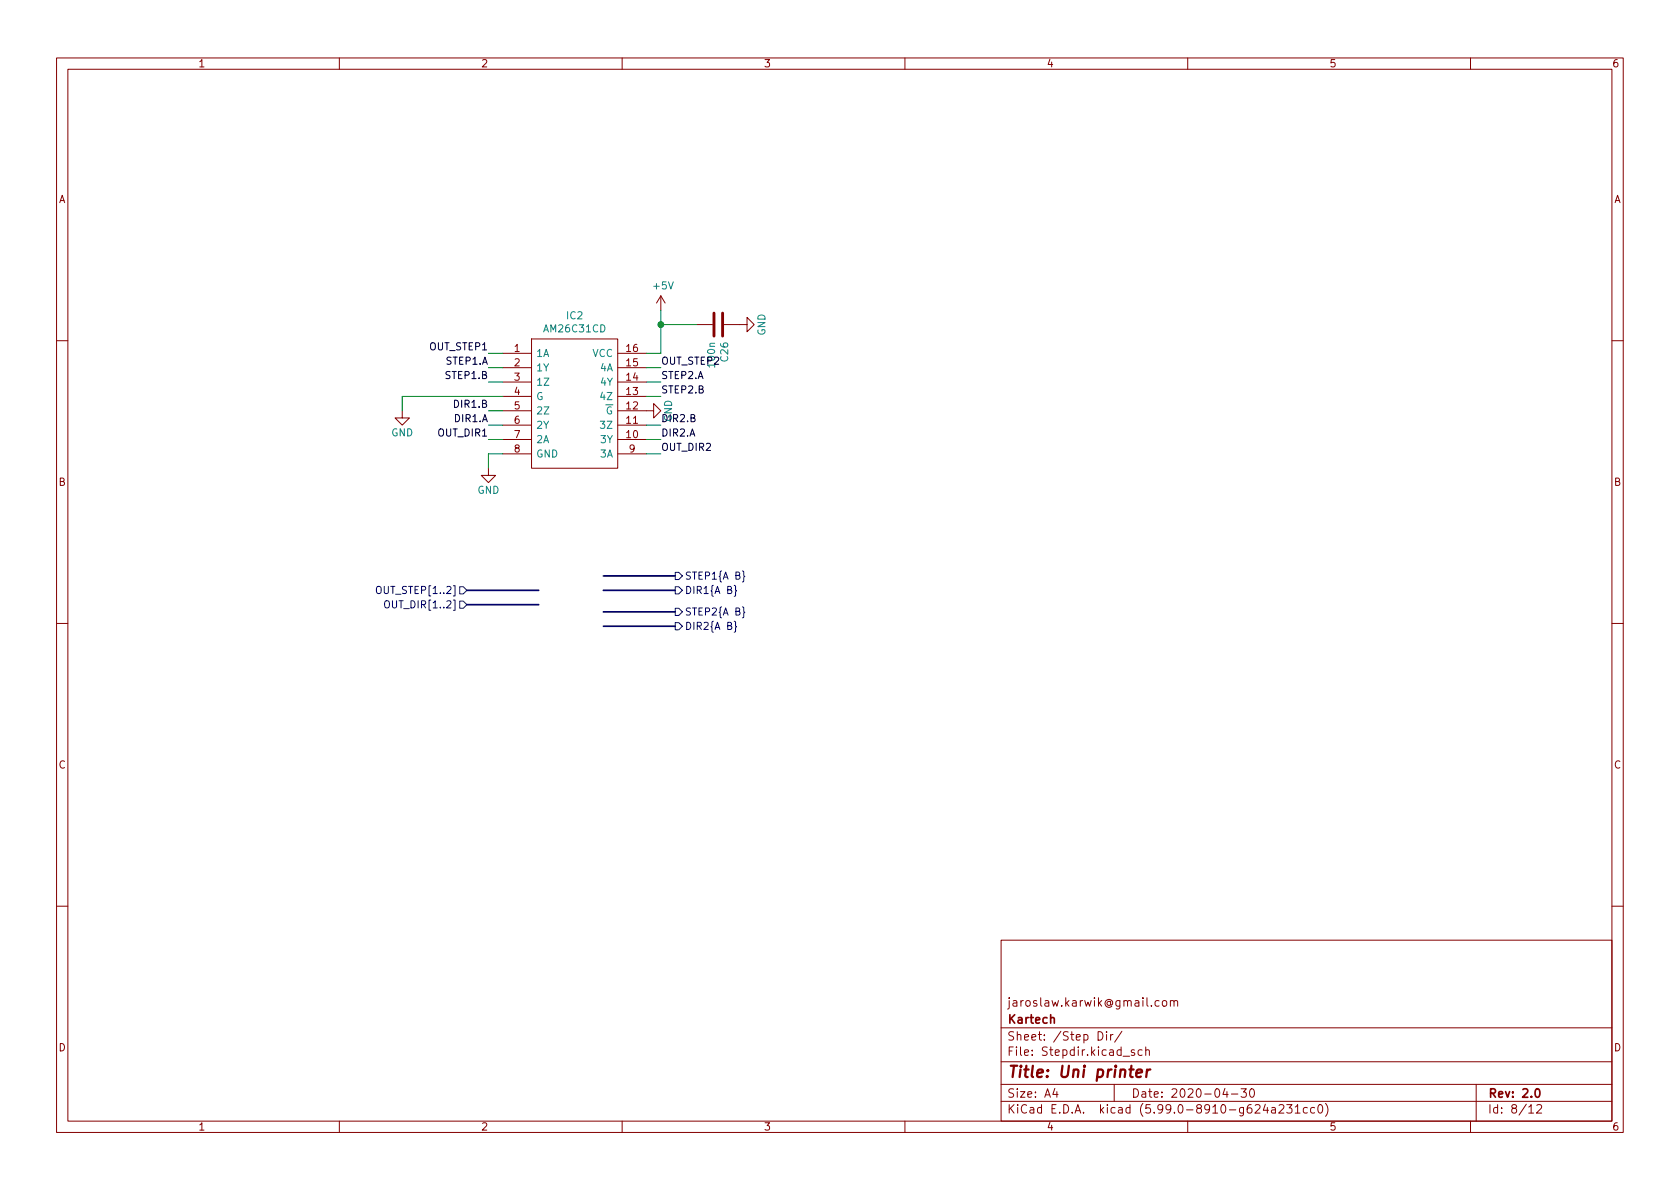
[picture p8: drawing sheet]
<svg xmlns="http://www.w3.org/2000/svg" width="297mm" height="210mm" viewBox="0 0 297 210" stroke-linecap="round" stroke-linejoin="round" font-family="sans-serif">
<g fill="none" stroke="#840000" stroke-width=".18">
<path d="M10 10.2h277v190.1h-277zM12 12.2h273v186.1h-273zM60 10.2v2M110 10.2v2M160 10.2v2M210 10.2v2M260 10.2v2M94 59.9h15.2v22.9h-15.2zM116.8 52.3l-.7 1.3M116.8 52.3v2.6M116.8 52.3l.8 1.3M123.2 57.4h2.8"/>
<path d="M128 57.4h4.1v-1.3l1.2 1.3-1.2 1.3v-1.3M10 60.2h2M71.1 72.6v1.3h1.3l-1.3 1.3-1.3-1.3h1.3M88.9 62.5h5.1M88.9 77.7h5.1M88.9 75.2h5.1M88.9 72.6h5.1M88.9 70.1h5.1M88.9 67.6h5.1M88.9 65h5.1M109.2 72.6h6.4v-1.2l1.2 1.2-1.2 1.3v-1.3M109.2 62.5h5.1"/>
<path d="M109.2 77.7h5.1M109.2 75.2h5.1M109.2 70.1h5.1M109.2 67.6h5.1M109.2 65h5.1M285 60.2h2M86.4 82.8v1.3h1.2l-1.2 1.2-1.3-1.2h1.3M88.9 80.3h5.1M109.2 80.3h5.1M10 110.2h2M285 110.2h2M10 160.2h2"/>
<path d="M177 166.3h108v32h-108zM204.9 177l-.4-.1-.3 .3v.4l.2 .3h.5M205.6 177l.4-.1 .3 .3v.4l-.3 .3h-.4l-.1-.3v-.4zM206.9 177.1l.2-.2 .4 .1 .1 .9M206.9 176.9v1M207.6 177.1l.2-.2 .3 .1 .1 .9M285 160.2h2M60 198.3v2M110 198.3v2M160 198.3v2M177 194.8h108M177 191.8h108"/>
<path d="M177 187.8h108M177 181.8h108M186.5 192.5l-.4 1h1M186.9 193v1M194.1 182.4a.76 .76 0 0 1 .9 .8 .76 .76 0 0 1-.9 .7zM195.6 182.4v.2M195.6 182.9v1M196.4 182.9v1M196.8 182.9l-.3 .1-.1 .2M197 191.8v3M198.4 182.4l-1.3 1.9M198.6 186.8h1.1"/>
<path d="M200.6 185.7l-.4-.1-.2 .2 .1 .3 .5 .1v.4h-.6M201.9 185.7l-.4-.1-.3 .3v.4l.2 .3h.5M202.6 185.8l.2-.2 .3 .1 .1 .9M202.6 185.1v1.5M210 198.3v2M216.6 192.5l-.4 1h.9M216.9 193v1M217.7 193.5h1.2M219.4 192.5h1l-.5 .6 .4 .1v.7l-.2 .1h-.5l-.2-.1M221.1 192.6l.2-.1a.81 .81 0 0 1 .6 .7 .81 .81 0 0 1-.3 .8h-.2a.81 .81 0 0 1-.5-.6 .81 .81 0 0 1 .2-.8zM223.7 195.3l-.3 1h.9M224.1 195.8v1"/>
<path d="M224.9 195.9h.5l.1 .9M225.5 196.2l-.5 .1a.29 .29 0 0 0-.2 .2 .29 .29 0 0 0 .2 .3h.5M226.1 195.5l.6-.2 .2 .2 .1 .3-.9 1h.9M227.5 195.3h.9l-.5 .6 .5 .1v.7l-.3 .1h-.4l-.2-.1M229 195.8l.4-.5v1.5M229 196.8h.9M231.1 195.9l-.4-.1-.3 .3v.4l.2 .3h.5M232.4 195.9l-.4-.1-.3 .3v.4l.2 .3h.5M233.2 195.4l.2-.1a.81 .81 0 0 1 .5 .7 .81 .81 0 0 1-.3 .8h-.1a.81 .81 0 0 1-.6-.6 .81 .81 0 0 1 .3-.8zM234.4 195.1a1.72 1.72 0 0 1 0 2.3M260 198.3v2M261 191.8v6.5"/>
<path d="M270.3 195.8l.4-.5v1.5M270.3 196.8h.9M271.7 195.5l.6-.2 .2 .2 .1 .3-.9 1h.9"/>
</g>
<path d="M185.8 180.1l.2-.2 .3 .1 .1 .9M271.6 192.6l.2-.1a.82 .82 0 0 1 .6 .7 .82 .82 0 0 1-.3 .8h-.2a.81 .81 0 0 1-.6-.6 .81 .81 0 0 1 .3-.8z" fill="none" stroke="#840000" stroke-width=".3"/>
<path d="M200.9 189.8l1-.2v-.4l-.2-.1-.6 .1-.2 1 .2 .3 .6-.1M202.8 189.1l-.1 1.4M203.4 189.1l-.4 .1-.2 .3" fill="none" stroke="#840000" stroke-width=".4"/>
<path d="M126.2 55.4v4M127.8 55.4v4" fill="none" stroke="#840000" stroke-width=".51"/>
<path d="M66.7 103.8l.2-.1a.43 .43 0 0 1 .5 .4v.4a.42 .42 0 0 1-.4 .5 .42 .42 0 0 1-.4-.5v-.4zM68.2 106.3l.1-.1a.43 .43 0 0 1 .5 .5v.4a.42 .42 0 0 1-.4 .4 .42 .42 0 0 1-.4-.4v-.4zM81.3 106.3h.6l.6 .6-.6 .7h-.6zM81.3 103.8h.6l.6 .6-.6 .6h-.6zM119.4 110.1h.6l.6 .6-.6 .7h-.6zM119.4 107.6h.6l.6 .6-.6 .6h-.6zM119.4 103.8h.6l.6 .6-.6 .6h-.6zM119.4 101.2h.6l.6 .6-.6 .7h-.6zM129.8 109.9l.3 .1v.6l.1 .2-.1 .2v.6l-.3 .2M129.8 103.5l.3 .2v.6l.1 .2-.1 .2v.6l-.3 .1M131.3 107.3l.2 .2v.6l.2 .2-.2 .2v.6l-.2 .2M131.3 101l.2 .2v.6l.2 .1-.2 .2v.6l-.2 .2" fill="none" stroke="#000084" stroke-width=".18"/>
<path d="M82.5 104.4h12.7M82.5 106.9h12.7M106.7 104.4h12.7M106.7 110.7h12.7M106.7 108.2h12.7M106.7 101.8h12.7" fill="none" stroke="#000084" stroke-width=".3"/>
<g fill="none" stroke="#008400" stroke-width=".18">
<path d="M116.8 54.9v7.6h-2.5M116.8 57.4h6.4M86.4 77.7h2.5M86.4 75.2h2.5M86.4 67.6h2.5M86.4 65h2.5M86.4 72.6h2.5M86.4 62.5h2.5M88.9 70.1h-17.8v2.5M114.3 77.7h2.5M114.3 70.1h2.5M114.3 75.2h2.5"/>
<path d="M114.3 67.6h2.5M114.3 65h2.5M88.9 80.3h-2.5v2.5M114.3 80.3h2.5"/>
</g>
<circle cx="116.8" cy="57.4" r=".51" fill="#008400" stroke="#008400" stroke-width=".18"/>
<text font-size="2.8" fill="#840000" x="178" y="190.6">Title: Uni printer</text>
<g font-size="2.1" fill="#840000">
<text x="178" y="178">jaroslaw.karwik@gmail.com</text>
<text x="178" y="184">Sheet: /Step Dir/</text>
<text x="178" y="181">Kartech</text>
<text x="178" y="186.7">File: Stepdir.kicad_sch</text>
<text x="178" y="196.9">KiCad E.D.A. kicad (5.99.0-8910-g624a231cc0)</text>
<text x="178" y="194.1">Size: A4</text>
<text x="200" y="194.1">Date: 2020-04-30</text>
<text x="263" y="194.1">Rev: 2.0</text>
<text x="263" y="196.9">Id: 8/12</text>
</g>
<g font-size="1.8" fill="#840000">
<text x="35" y="11.9">1</text>
<text x="85" y="11.9">2</text>
<text x="135" y="11.9">3</text>
<text x="185" y="11.9">4</text>
<text x="235" y="11.9">5</text>
<text x="285" y="11.9">6</text>
<text x="10.3" y="35.9">A</text>
<text x="285.3" y="35.9">A</text>
<text x="90.9" y="62.2">1</text>
<text x="90.9" y="64.8">2</text>
<text x="110.8" y="64.8">15</text>
<text x="110.8" y="62.2">16</text>
<text x="90.9" y="67.3">3</text>
<text x="90.9" y="69.8">4</text>
<text x="110.8" y="69.8">13</text>
<text x="110.8" y="67.3">14</text>
<text x="90.9" y="72.4">5</text>
<text x="90.9" y="74.9">6</text>
<text x="90.9" y="77.5">7</text>
<text x="110.8" y="77.5">10</text>
<text x="110.8" y="74.9">11</text>
<text x="110.8" y="72.4">12</text>
<text x="90.9" y="80">8</text>
<text x="111.3" y="80">9</text>
<text x="10.3" y="85.9">B</text>
<text x="285.3" y="85.9">B</text>
<text x="10.3" y="135.9">C</text>
<text x="285.3" y="135.9">C</text>
<text x="10.3" y="185.9">D</text>
<text x="285.3" y="185.9">D</text>
<text x="35" y="199.9">1</text>
<text x="85" y="199.9">2</text>
<text x="135" y="199.9">3</text>
<text x="185" y="199.9">4</text>
<text x="235" y="199.9">5</text>
<text x="285" y="199.9">6</text>
</g>
<g font-size="1.8" fill="#008484">
<text x="115.6" y="51.2">+5V</text>
<text x="96.3" y="58.8">AM26C31CD</text>
<text x="100.2" y="56.5">IC2</text>
<text x="135.3" y="59.4" transform="rotate(-90 135.3 59.4)">GND</text>
<text x="94.7" y="63.1">1A</text>
<text x="94.7" y="65.7">1Y</text>
<text x="104.7" y="63.1">VCC</text>
<text x="106.2" y="65.7">4A</text>
<text x="128.7" y="63.9" transform="rotate(-90 128.7 63.9)">C26</text>
<text x="94.7" y="68.2">1Z</text>
<text x="94.7" y="70.7">G</text>
<text x="106.3" y="68.2">4Y</text>
<text x="106.4" y="70.7">4Z</text>
<text x="69.2" y="77.2">GND</text>
<text x="94.7" y="73.3">2Z</text>
<text x="94.7" y="75.8">2Y</text>
<text x="106.4" y="75.8">3Z</text>
<text x="107.1" y="73.3">~G</text>
<text x="94.7" y="78.4">2A</text>
<text x="94.7" y="80.9">GND</text>
<text x="106.2" y="80.9">3A</text>
<text x="106.3" y="78.4">3Y</text>
<text x="84.4" y="87.3">GND</text>
</g>
<g font-size="1.8">
<text x="76" y="61.9">OUT_STEP1</text>
<text x="79" y="64.5">STEP1.A</text>
<text x="116.8" y="64.5">OUT_STEP2</text>
<text x="126.4" y="64.8" transform="rotate(-90 126.4 64.8)">100n</text>
<text x="79" y="67">STEP1.B</text>
<text x="116.8" y="69.6">STEP2.B</text>
<text x="116.8" y="67">STEP2.A</text>
<text x="77.6" y="77.2">OUT_DIR1</text>
<text x="80.6" y="72.1">DIR1.B</text>
<text x="80.6" y="74.6">DIR1.A</text>
<text x="116.8" y="77.2">DIR2.A</text>
<text x="116.8" y="74.6">DIR2.B</text>
<text x="118.8" y="74.6" transform="rotate(-90 118.8 74.6)">GND</text>
<text x="116.8" y="79.7">OUT_DIR2</text>
</g>
<g font-size="1.8" fill="#000084">
<text x="67.4" y="105">OUT_STEP[1..2]</text>
<text x="69" y="107.6">OUT_DIR[1..2]</text>
<text x="121" y="105">DIR1{A B}</text>
<text x="121" y="102.5">STEP1{A B}</text>
<text x="121" y="111.4">DIR2{A B}</text>
<text x="121" y="108.8">STEP2{A B}</text>
</g>
</svg>
